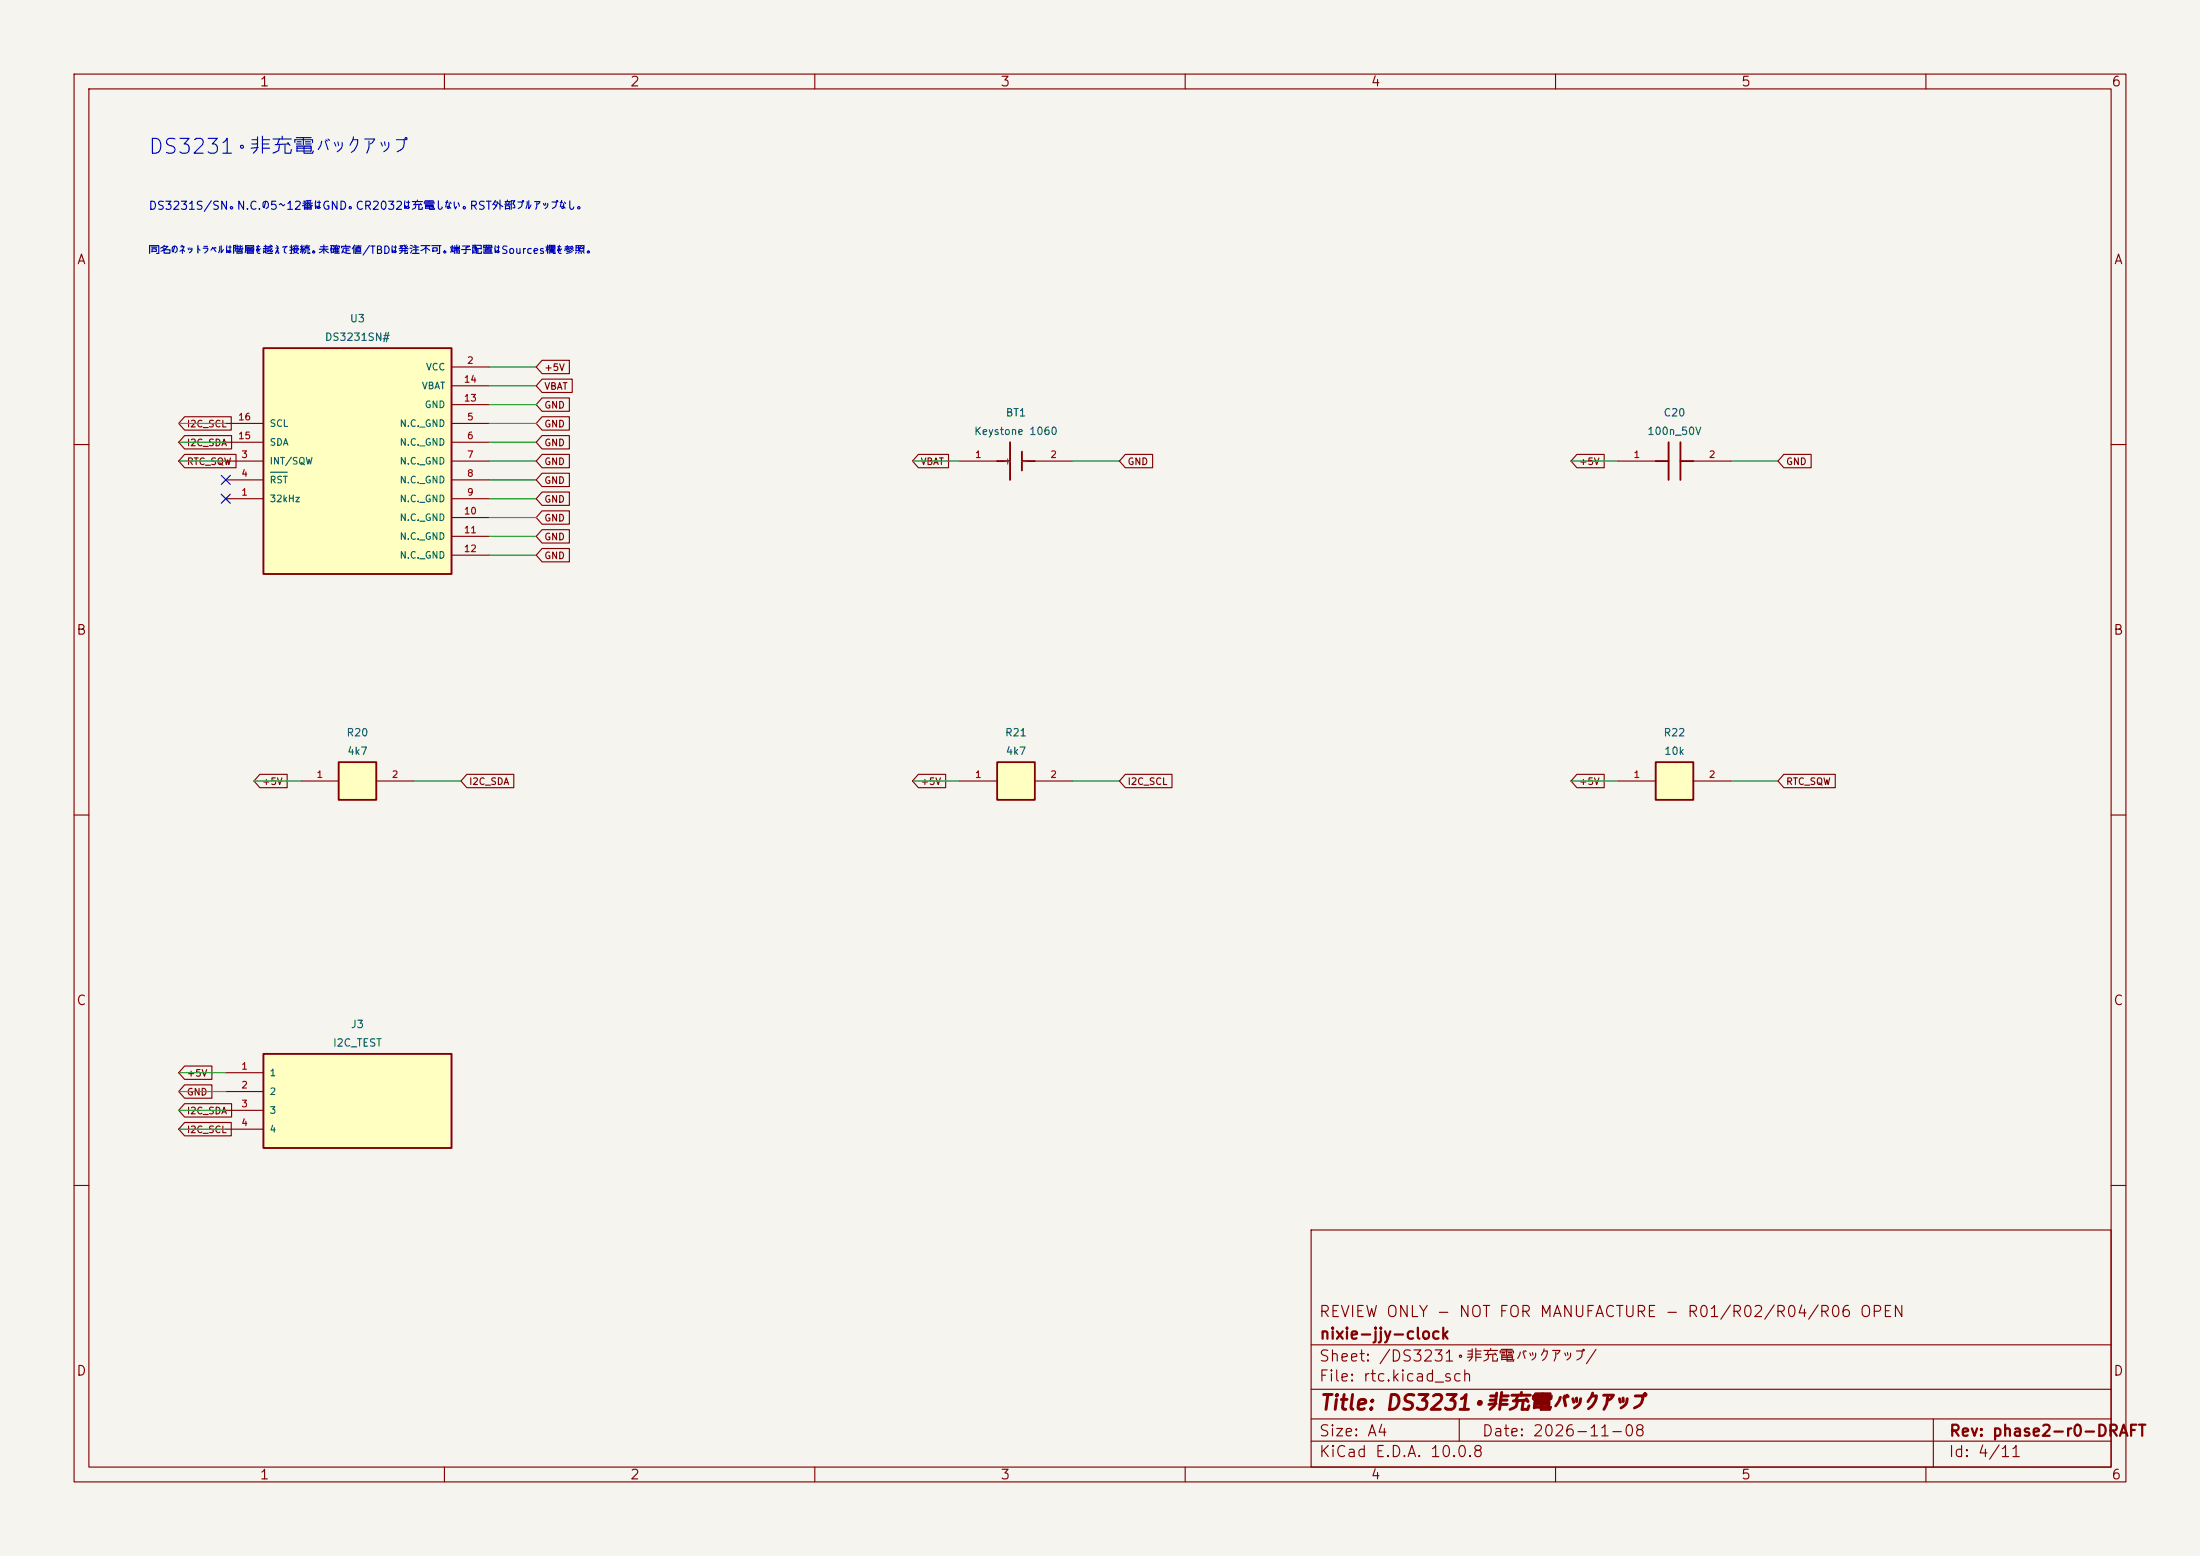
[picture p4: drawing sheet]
<svg xmlns="http://www.w3.org/2000/svg" width="297mm" height="210mm" viewBox="0 0 297 210" stroke-linecap="round" stroke-linejoin="round" font-family="sans-serif">
<path d="M0 0h297v210h-297z" fill="#f5f4ef" stroke="#f5f4ef" stroke-width=".14"/>
<g fill="none" stroke="#840000" stroke-width=".15">
<path d="M10 10h277v190h-277zM12 12h273v186h-273zM60 10v2M110 10v2M160 10v2M210 10v2M260 10v2M10 60h2M285 60h2M10 110h2M285 110h2M10 160h2"/>
<path d="M177 166h108v32h-108zM285 160h2M60 198v2M110 198v2M160 198v2M177 194.5h108M177 191.5h108M177 187.5h108M177 181.5h108M197 191.5v3M210 198v2M260 198v2"/>
<path d="M261 191.5v6.5"/>
</g>
<path d="M223.5 102.9h5.1v5.1h-5.1z" fill="#ffffc2"/>
<path d="M223.5 102.9h5.1v5.1h-5.1z" fill="none" stroke="#840000" stroke-width=".25"/>
<path d="M218.4 105.4h5.1M228.6 105.4h5.1" fill="none" stroke="#840000" stroke-width=".15"/>
<path d="M45.7 102.9h5.1v5.1h-5.1z" fill="#ffffc2"/>
<path d="M45.7 102.9h5.1v5.1h-5.1z" fill="none" stroke="#840000" stroke-width=".25"/>
<path d="M40.6 105.4h5.1M50.8 105.4h5.1" fill="none" stroke="#840000" stroke-width=".15"/>
<path d="M35.6 142.2h25.4v12.7h-25.4z" fill="#ffffc2"/>
<path d="M136.4 59.7v5.1M134.6 62.2h1.8M138 62.2h1.7M138 61v2.5M35.6 142.2h25.4v12.7h-25.4z" fill="none" stroke="#840000" stroke-width=".25"/>
<path d="M129.5 62.2h5.1M139.7 62.2h5.1M30.5 144.8h5.1M30.5 147.3h5.1M30.5 149.9h5.1M30.5 152.4h5.1" fill="none" stroke="#840000" stroke-width=".15"/>
<path d="M35.6 47h25.4v30.5h-25.4z" fill="#ffffc2"/>
<path d="M35.6 47h25.4v30.5h-25.4zM225.3 59.7v5.1M226.9 59.7v5.1M223.5 62.2h1.8M226.9 62.2h1.7" fill="none" stroke="#840000" stroke-width=".25"/>
<g fill="none" stroke="#840000" stroke-width=".15">
<path d="M30.5 57.2h5.1M30.5 59.7h5.1M61 49.5h5M61 57.2h5M61 59.7h5M61 54.6h5M61 52.1h5M30.5 67.3h5.1M30.5 62.2h5.1M30.5 64.8h5.1M61 67.3h5M61 62.2h5"/>
<path d="M61 64.8h5M61 69.9h5M61 72.4h5M61 74.9h5M218.4 62.2h5.1M228.6 62.2h5.1"/>
</g>
<path d="M36.5 63.7h2.3" fill="none" stroke="#006464" stroke-width=".15"/>
<path d="M134.6 102.9h5.1v5.1h-5.1z" fill="#ffffc2"/>
<path d="M134.6 102.9h5.1v5.1h-5.1z" fill="none" stroke="#840000" stroke-width=".25"/>
<g fill="none" stroke="#840000" stroke-width=".15">
<path d="M24.9 58.8h6.4v1.8h-6.4l-.8-.9zM24.9 56.2h6.3v1.9h-6.3l-.8-.9zM73.2 48.6h3.7v1.8h-3.7l-.8-.9zM73.2 51.2h4.1v1.8h-4.1l-.8-.9zM73.2 58.8h3.7v1.8h-3.7l-.8-.9zM73.2 56.2h3.7v1.9h-3.7l-.8-.9zM73.2 53.7h3.7v1.8h-3.7l-.8-.9zM24.9 61.3h7v1.8h-7l-.8-.9zM73.2 61.3h3.7v1.8h-3.7l-.8-.9zM73.2 74h3.7v1.8h-3.7l-.8-.9zM73.2 71.5h3.7v1.8h-3.7l-.8-.9zM73.2 68.9h3.7v1.9h-3.7l-.8-.9z"/>
<path d="M73.2 66.4h3.7v1.8h-3.7l-.8-.9zM73.2 63.9h3.7v1.8h-3.7l-.8-.9zM124 61.3h4.1v1.8h-4.1l-.8-.9zM151.9 61.3h3.7v1.8h-3.7l-.8-.9zM212.9 61.3h3.7v1.8h-3.7l-.8-.9zM240.8 61.3h3.7v1.8h-3.7l-.8-.9zM35.1 104.5h3.7v1.8h-3.7l-.8-.9zM63 104.5h6.4v1.8h-6.4l-.8-.9zM124 104.5h3.7v1.8h-3.7l-.8-.9zM129.5 105.4h5.1M139.7 105.4h5.1M151.9 104.5h6.3v1.8h-6.3l-.8-.9z"/>
<path d="M212.9 104.5h3.7v1.8h-3.7l-.8-.9zM240.8 104.5h7v1.8h-7l-.8-.9zM24.9 143.9h3.7v1.8h-3.7l-.8-.9zM24.9 151.5h6.3v1.8h-6.3l-.8-.9zM24.9 146.4h3.7v1.8h-3.7l-.8-.9zM24.9 149h6.4v1.8h-6.4l-.8-.9z"/>
</g>
<g fill="none" stroke="#009600" stroke-width=".15">
<path d="M24.1 57.2h6.4M24.1 59.7h6.4M66 57.2h6.4M66 59.7h6.4M66 54.6h6.4M66 52.1h6.4M66 49.5h6.4M24.1 62.2h6.4M66 74.9h6.4M66 72.4h6.4M66 69.9h6.4M66 67.3h6.4"/>
<path d="M66 64.8h6.4M66 62.2h6.4M123.2 62.2h6.3M144.8 62.2h6.3M212.1 62.2h6.3M233.7 62.2h6.3M34.3 105.4h6.3M55.9 105.4h6.3M123.2 105.4h6.3M144.8 105.4h6.3M212.1 105.4h6.3M233.7 105.4h6.3"/>
<path d="M24.1 144.8h6.4M24.1 149.9h6.4M24.1 147.3h6.4M24.1 152.4h6.4"/>
</g>
<path d="M29.9 66.7l1.2 1.2M29.9 64.2l1.2 1.2M31.1 66.7l-1.2 1.2M31.1 64.2l-1.2 1.2" fill="none" stroke="#000084" stroke-width=".15"/>
<text font-size="2" fill="#0000c2" x="19.9" y="21.3">DS3231・非充電バックアップ</text>
<text font-size="2" fill="#840000" x="178" y="190.8">Title: DS3231・非充電バックアップ</text>
<g font-size="1.5" fill="#840000">
<text x="178" y="178.1">REVIEW ONLY - NOT FOR MANUFACTURE - R01/R02/R04/R06 OPEN</text>
<text x="178" y="184.1">Sheet: /DS3231・非充電バックアップ/</text>
<text x="178" y="181.1">nixie-jjy-clock</text>
<text x="178" y="186.8">File: rtc.kicad_sch</text>
<text x="178" y="197">KiCad E.D.A. 10.0.8</text>
<text x="178" y="194.2">Size: A4</text>
<text x="200" y="194.2">Date: 2026-11-08</text>
<text x="263" y="197">Id: 4/11</text>
<text x="263" y="194.2">Rev: phase2-r0-DRAFT</text>
</g>
<g font-size="1.3" fill="#840000">
<text x="35" y="12">1</text>
<text x="85" y="12">2</text>
<text x="135" y="12">3</text>
<text x="185" y="12">4</text>
<text x="235" y="12">5</text>
<text x="285" y="12">6</text>
<text x="10.3" y="36">A</text>
<text x="285.3" y="36">A</text>
<text x="10.2" y="86">B</text>
<text x="285.2" y="86">B</text>
<text x="10.2" y="136">C</text>
<text x="285.2" y="136">C</text>
<text x="10.2" y="186">D</text>
<text x="285.2" y="186">D</text>
<text x="35" y="200">1</text>
<text x="85" y="200">2</text>
<text x="135" y="200">3</text>
<text x="185" y="200">4</text>
<text x="235" y="200">5</text>
<text x="285" y="200">6</text>
</g>
<text font-size="1.1" fill="#0000c2" x="20" y="28.6">DS3231S/SN。N.C.の5〜12番はGND。CR2032は充電しない。RST外部プルアップなし。</text>
<text font-size="1" fill="#0000c2" x="20" y="34.5">同名のネットラベルは階層を越えて接続。未確定値/TBDは発注不可。端子配置はSources欄を参照。</text>
<g font-size="1" fill="#006464">
<text x="43.8" y="46.2">DS3231SN#</text>
<text x="47.2" y="43.7">U3</text>
<text x="131.4" y="58.9">Keystone 1060</text>
<text x="135.7" y="56.4">BT1</text>
<text x="222.3" y="58.9">100n_50V</text>
<text x="224.5" y="56.4">C20</text>
<text x="46.7" y="99.6">R20</text>
<text x="135.6" y="99.6">R21</text>
<text x="224.5" y="99.6">R22</text>
<text x="46.8" y="102.1">4k7</text>
<text x="135.7" y="102.1">4k7</text>
<text x="224.6" y="102.1">10k</text>
<text x="44.9" y="141.5">I2C_TEST</text>
<text x="47.3" y="139">J3</text>
</g>
<g font-size=".9" fill="#006464">
<text x="56.9" y="52.8">VBAT</text>
<text x="57.4" y="50.2">VCC</text>
<text x="36.3" y="57.8">SCL</text>
<text x="53.9" y="57.8">N.C._GND</text>
<text x="57.3" y="55.3">GND</text>
<text x="36.3" y="62.9">INT/SQW</text>
<text x="36.3" y="65.5">RST</text>
<text x="36.3" y="60.4">SDA</text>
<text x="53.9" y="60.4">N.C._GND</text>
<text x="53.9" y="62.9">N.C._GND</text>
<text x="53.9" y="65.5">N.C._GND</text>
<text x="135.4" y="62.9">+</text>
<text x="137.6" y="62.9">-</text>
<text x="36.3" y="68">32kHz</text>
<text x="53.9" y="68">N.C._GND</text>
<text x="53.9" y="70.5">N.C._GND</text>
<text x="53.9" y="73.1">N.C._GND</text>
<text x="53.9" y="75.6">N.C._GND</text>
<text x="36.3" y="145.5">1</text>
<text x="36.3" y="148">2</text>
<text x="36.3" y="150.5">3</text>
<text x="36.3" y="153.1">4</text>
</g>
<g font-size=".9" fill="#a90000">
<text x="62.6" y="51.9">14</text>
<text x="63" y="49.3">2</text>
<text x="32.1" y="59.5">15</text>
<text x="32.1" y="56.9">16</text>
<text x="62.6" y="54.4">13</text>
<text x="63" y="56.9">5</text>
<text x="63" y="59.5">6</text>
<text x="32.5" y="62">3</text>
<text x="32.5" y="64.6">4</text>
<text x="63" y="62">7</text>
<text x="63" y="64.6">8</text>
<text x="131.6" y="62">1</text>
<text x="141.7" y="62">2</text>
<text x="220.5" y="62">1</text>
<text x="230.6" y="62">2</text>
<text x="32.5" y="67.1">1</text>
<text x="62.6" y="69.6">10</text>
<text x="63" y="67.1">9</text>
<text x="62.6" y="72.2">11</text>
<text x="62.6" y="74.7">12</text>
<text x="42.7" y="105.2">1</text>
<text x="52.8" y="105.2">2</text>
<text x="131.6" y="105.2">1</text>
<text x="141.7" y="105.2">2</text>
<text x="220.5" y="105.2">1</text>
<text x="230.6" y="105.2">2</text>
<text x="32.5" y="144.6">1</text>
<text x="32.5" y="147.1">2</text>
<text x="32.5" y="149.7">3</text>
<text x="32.5" y="152.2">4</text>
</g>
<g font-size=".9" fill="#840000">
<text x="73.4" y="50.3">+5V</text>
<text x="73.4" y="52.8">VBAT</text>
<text x="25.2" y="57.9">I2C_SCL</text>
<text x="73.4" y="57.9">GND</text>
<text x="73.4" y="55.4">GND</text>
<text x="25.2" y="60.4">I2C_SDA</text>
<text x="25.2" y="63">RTC_SQW</text>
<text x="73.4" y="63">GND</text>
<text x="73.4" y="60.4">GND</text>
<text x="73.4" y="65.5">GND</text>
<text x="124.2" y="63">VBAT</text>
<text x="152.2" y="63">GND</text>
<text x="213.1" y="63">+5V</text>
<text x="241.1" y="63">GND</text>
<text x="73.4" y="70.6">GND</text>
<text x="73.4" y="68.1">GND</text>
<text x="73.4" y="75.7">GND</text>
<text x="73.4" y="73.1">GND</text>
<text x="35.3" y="106.2">+5V</text>
<text x="63.3" y="106.2">I2C_SDA</text>
<text x="124.2" y="106.2">+5V</text>
<text x="152.2" y="106.2">I2C_SCL</text>
<text x="213.1" y="106.2">+5V</text>
<text x="241.1" y="106.2">RTC_SQW</text>
<text x="25.2" y="145.5">+5V</text>
<text x="25.2" y="148.1">GND</text>
<text x="25.2" y="153.1">I2C_SCL</text>
<text x="25.2" y="150.6">I2C_SDA</text>
</g>
</svg>
